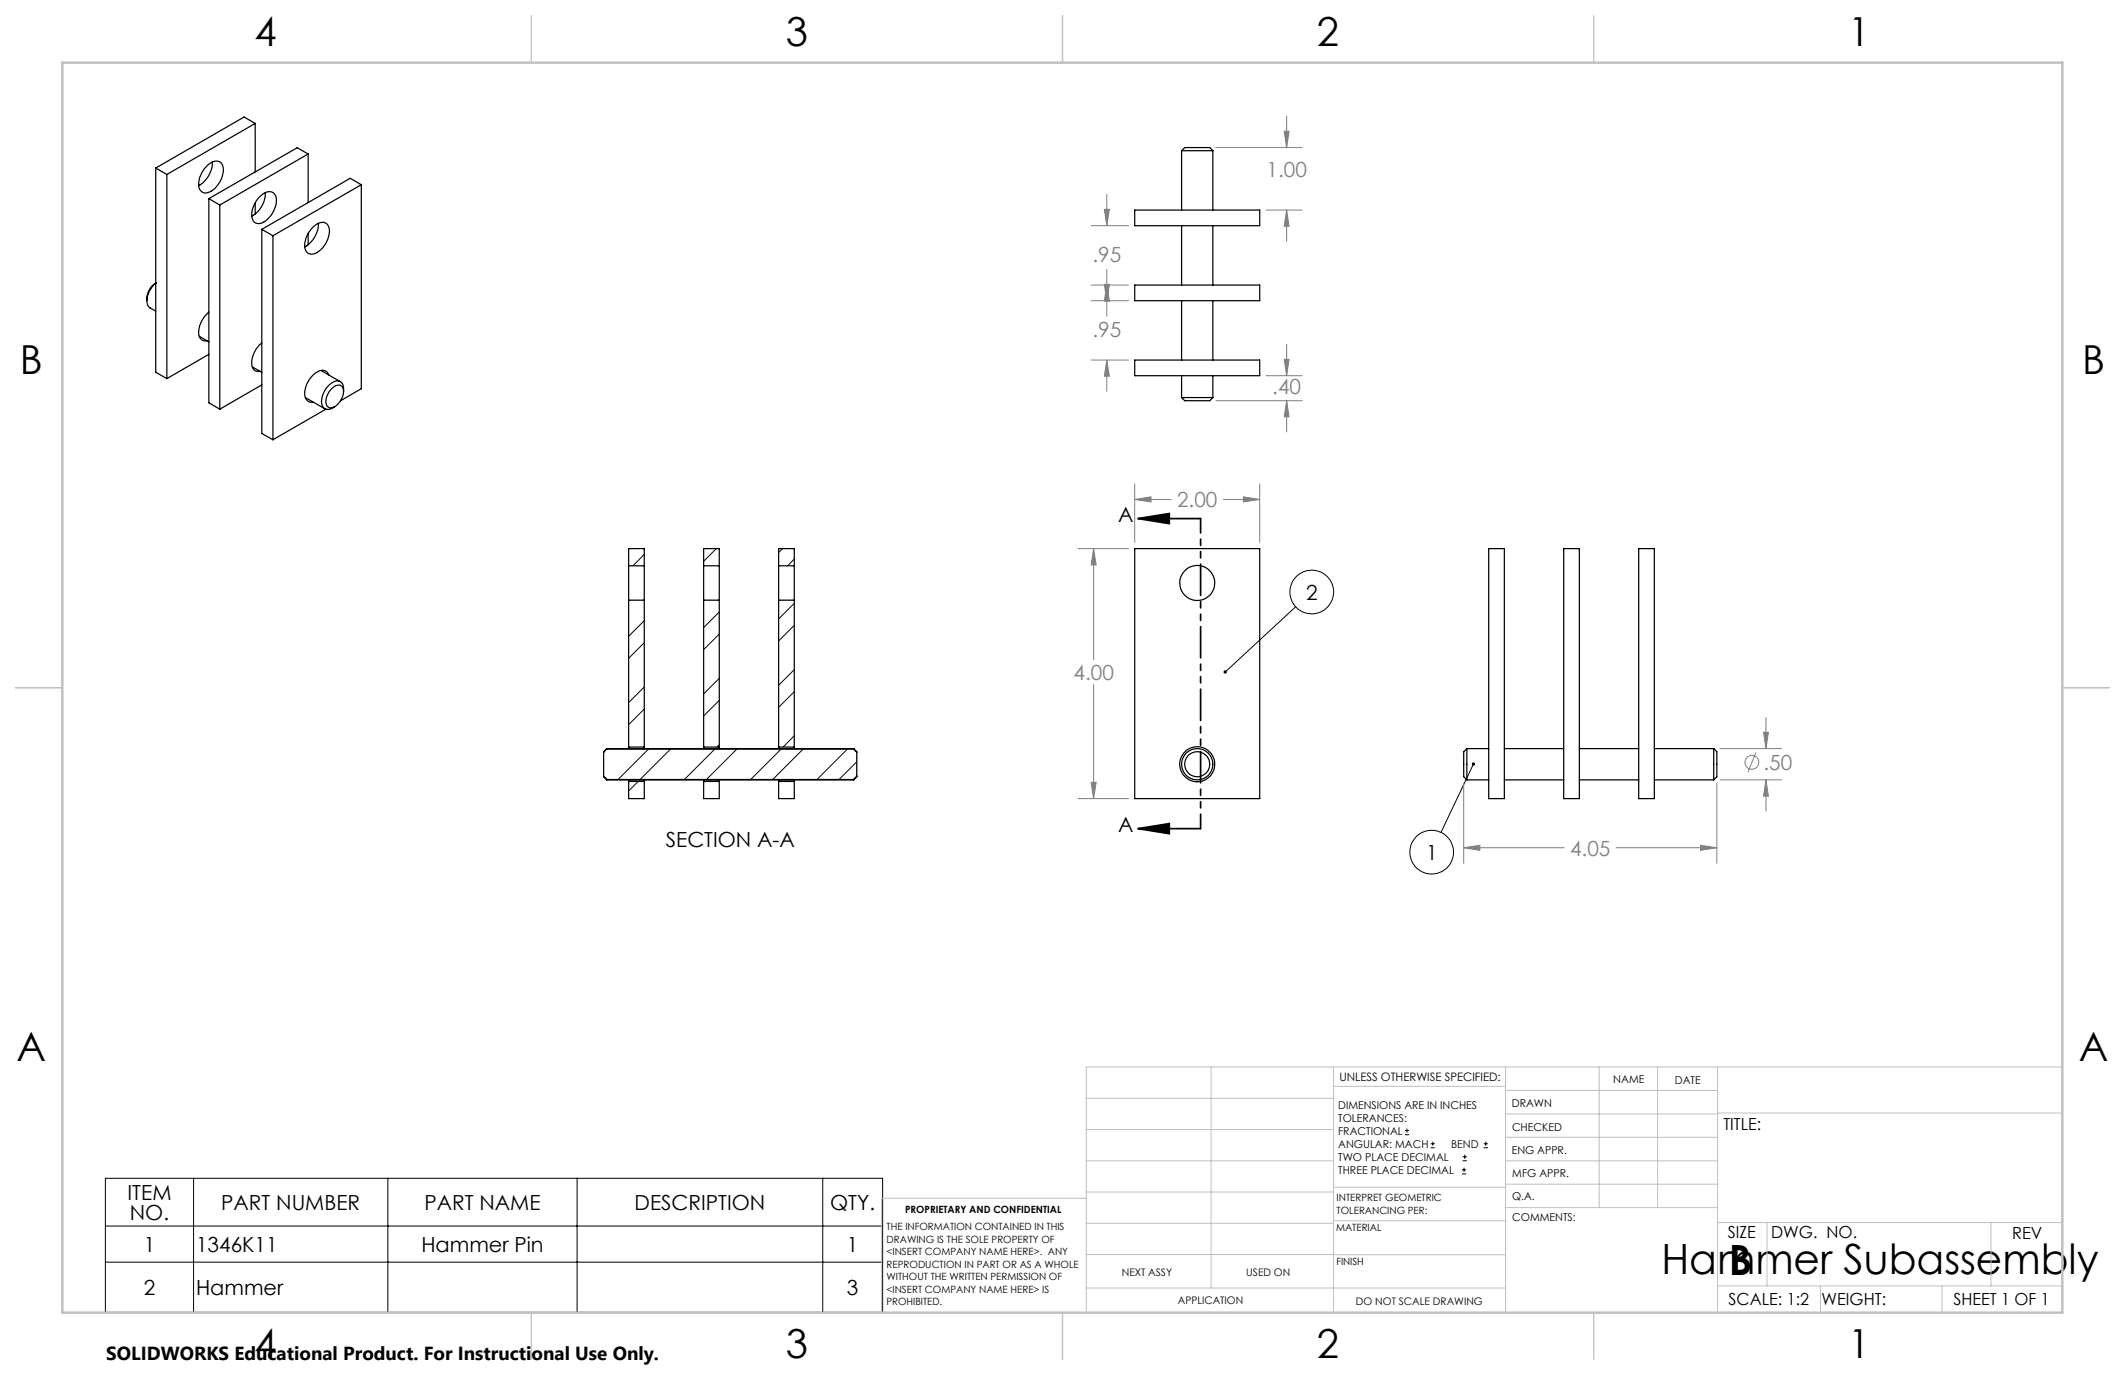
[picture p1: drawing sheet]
<svg xmlns="http://www.w3.org/2000/svg" width="432mm" height="279mm" viewBox="0 0 432 279" stroke-linecap="round" stroke-linejoin="round" font-family="sans-serif">
<g fill="none" stroke="#808080" stroke-width=".2">
<path d="M224.9 39.5v6.4M247.1 30h17.5M260.9 26.7h1l-.5 3.3zM261.4 23.6v6.4M221.7 45.9h7.6M221.7 57.9h7.6M224.4 57.8h1l-.5 3.3zM224.4 42.5h1l-.5 3.4zM224.9 54.8v9.5M224.9 57.9l.5 3.3h-1zM257.2 42.7h7.4M261.4 42.7v6.3"/>
<path d="M261.4 42.7l.5 3.3h-1zM221.7 61.1h7.6M221.7 73.2h7.6M224.9 73.2v6.3M224.9 73.2l.5 3.2h-1zM257.2 76.3h7.4M260.9 73h1l-.5 3.3zM261.4 70v6.3M230.6 98.3v11.9M247.1 81.4h17.5M256 98.3v11.9M261.4 81.4v6.4"/>
<path d="M261.4 81.4l.5 3.3h-1zM219 111.5h10.3M222.2 111.5v22.5M222.2 111.5l.5 3.3h-1zM230.6 101.5h7.4M230.6 101.5l3.3-.5v1zM248.6 101.5h7.4M252.7 101l3.3 .5-3.3 .5zM222.2 139.1v23.2M221.7 159h1l-.5 3.3zM297.4 159.1v16.3M348.9 159.1v16.3"/>
<path d="M349.5 152.1h12.5M349.5 158.5h12.5M356.8 152.9l-1.6 4M358.4 148.8h.9l-.5 3.3zM358.8 158.5l.5 3.3h-.9zM358.8 145.8v6.3M358.8 158.5v6.3M219 162.3h10.3M297.4 172.3h20.5M297.4 172.3l3.3-.5v1zM328.4 172.3h20.5M345.5 171.8l3.4 .5-3.4 .5z"/>
<circle cx="356" cy="154.9" r="1.41"/>
</g>
<g fill="none" stroke="#000" stroke-width=".2">
<path d="M263.3 123.3l-14.3 13.3M299.4 155.3l-6.6 13.9M21.4 239.4h158v27.3h-158zM39.3 239.4v27.3M78.8 239.4v27.3M117.3 239.4v27.3M167.2 239.4v27.3M285.5 230.6h.8M285.5 229.7h.8M285.9 229.3v.9M290.7 233.2h.8M290.7 232.4h.8"/>
<path d="M291.1 232v.8M297.1 238.5h.8M297.1 237.7h.8M297.2 235.9h.9M297.2 235.1h.9M297.5 237.3v.8M297.6 234.6v.9M301.5 233.2h.8M301.5 232.4h.8M301.9 232v.8M21.4 249.1h158M21.4 256.5h158"/>
<circle cx="266.5" cy="120.3" r="4.4"/>
<circle cx="290.9" cy="173.2" r="4.4"/>
</g>
<path d="M231.2 105.4l6.4-1v2zM231.2 105.4h12.7M231.2 168.4l6.4-1v2zM231.2 168.4h12.7" fill="none" stroke="#000" stroke-width=".35"/>
<path d="M244 105.4v63" fill="none" stroke="#000" stroke-width=".35" stroke-dasharray="6.3 1.3 1.3 1.3 1.3 1.3" stroke-dashoffset="3.4"/>
<g fill="none" stroke="#c0c0c0" stroke-width=".2">
<path d="M246.1 216.8v44.9M271 216.8v49.9M305.9 216.8v49.9M324.9 216.8v28.6M336.8 216.8v28.6M349 216.8v49.9M419.1 216.8h-198.4v49.9M220.7 235.9h50.3M220.7 229.5h50.3M220.7 223.2h50.3M271 220.7h34.9M305.9 231.1h43.1"/>
<path d="M305.9 226.3h43.1M305.9 221.6h43.1M305.9 235.9h43.1M349 226.2h70.1M220.7 248.6h50.3M220.7 242.2h50.3M220.7 254.9h50.3M220.7 243.5h-41.6v23.2M271 255h34.9M271 248.1h35M271 241.2h35M305.9 240.6h43.1"/>
<path d="M306 245.4h43M349 248.4h70.1M359.1 248.4v12.9M404.6 248.4v12.9M220.7 261.7h85.2M349 261.3h70.1M369.9 261.3v5.4M394.6 261.3v5.4"/>
</g>
<path d="M108 3.2v9.5M215.9 3.2v9.5M323.8 3.2v9.5M3.1 139.7h9.6M419.1 139.7h9.5M108 266.7v9.6M215.9 266.7v9.6M323.8 266.7v9.6" fill="none" stroke="#c0c0c0" stroke-width=".25"/>
<path d="M12.7 12.7h406.4v254h-406.4z" fill="none" stroke="#c0c0c0" stroke-width=".5"/>
<g fill="#000">
<path d="M231.2 105.4l6.4-1v2zM231.2 168.4l6.4-1v2z"/>
<path d="M248.8 136.2l-.2 .3 .1 .3 .3-.2-.3 .2a.35 .35 0 0 0 .5 0 .35 .35 0 0 0 0-.5 .35 .35 0 0 0-.4-.1zM299.2 155a.34 .34 0 0 0 0 .5 .34 .34 0 0 0 .5-.1 .34 .34 0 0 0-.2-.5l-.1 .4 .1-.4z"/>
</g>
<path d="M222.2 111.5l.5 3.3h-1zM221.7 159h1l-.5 3.3zM230.6 101.5l3.3-.5v1zM252.7 101l3.3 .5-3.3 .5zM224.4 57.8h1l-.5 3.3zM224.9 73.2l.5 3.2h-1zM261.4 81.4l.5 3.3h-1zM260.9 73h1l-.5 3.3zM260.9 26.7h1l-.5 3.3zM261.4 42.7l.5 3.3h-1zM224.4 42.5h1l-.5 3.4zM224.9 57.9l.5 3.3h-1zM297.4 172.3l3.3-.5v1zM345.5 171.8l3.4 .5-3.4 .5zM358.4 148.8h.9l-.5 3.3zM358.8 158.5l.5 3.3h-.9z" fill="#808080"/>
<g fill="none" stroke="#000" stroke-width=".25">
<path d="M31.6 34.1l2.3 1.4M31.6 34.1v41.5l2.3 1.3M33.9 35.5v41.4M41.9 33.8a2.12 2.12 0 0 1 3.1-.6 4.2 4.2 0 0 1-1 4.7 2.57 2.57 0 0 1-2.9 1.2l-.2-.2a3.2 3.2 0 0 1 .1-3.8zM43.1 32.9a5.4 5.4 0 0 1-2.7 4.8M51.9 25.1l-2.3-1.3-18 10.3M51.9 25.1l-18 10.4M51.9 25.1v9.8M53.9 39.2a5.3 5.3 0 0 1-2.7 4.7M62.6 31.3l-2.2-1.3-18 10.4M62.6 31.3l-17.9 10.4M62.6 31.3v9.9"/>
<path d="M73.4 37.5v41.5l-4.2 2.4M73.4 37.5l-17.9 10.4M73.4 37.5l-2.2-1.3-18 10.4M240.1 30.6h6.4M240.1 30.6l.6-.6h5.1l.7 .6M240.1 30.6v12.1M246.5 30.6v12.1M31.6 57.5h.1M31.6 57.5a4.5 4.5 0 0 0-1.6 4.5l.4 .5 1.2 .7M31.6 57.5a4 4 0 0 0-1.8 3.6M42.4 40.4l2.3 1.3M42.4 40.4v41.4l2.3 1.3"/>
<path d="M44.7 41.7v41.4M51.9 41.2v2.3M52.7 40a2.11 2.11 0 0 1 3.1-.6 4 4 0 0 1-.7 4.3 3 3 0 0 1-3.2 1.6 2.47 2.47 0 0 1-.5-3l.6-1.4zM53.2 46.6l2.3 1.3M53.2 46.6v41.5l2.3 1.3M55.5 47.9v41.5M62.6 47.4v2.3M63.5 46.2a2.29 2.29 0 0 1 2.8-.8 2.67 2.67 0 0 1 .3 3.1 4.5 4.5 0 0 1-3.3 3.1 1.63 1.63 0 0 1-1.4-2.1l.4-1.5zM64.7 45.4a5.5 5.5 0 0 1-2.8 4.8M230.6 42.7h25.4v3.2h-25.4zM230.6 57.9h25.4v3.2h-25.4zM240.1 45.9v12"/>
<path d="M246.5 45.9v12M40.5 68.3l1.9 1.2M42.4 63.4a5.3 5.3 0 0 0-1.9 5l.2 .3a1.27 1.27 0 0 0 1.4 .6M42.4 72l-8.5 4.9M51.3 74.5l1.9 1.2M53.2 69.7a4.9 4.9 0 0 0-1.8 5.2 1.29 1.29 0 0 0 1.5 .6M53.2 78.2l-8.5 4.9M65.2 75.3l3.9 2.2M66.8 76.2a1.5 1.5 0 0 0-2.6-.5 5.1 5.1 0 0 0-2.1 5.1l.1 .3a1.22 1.22 0 0 0 1.4 .6M67.3 79.1a1.52 1.52 0 0 1 2.3-.5 3.4 3.4 0 0 1-2.3 4.3 1.24 1.24 0 0 1-1-1.9l.5-1.2zM69.8 79.5v-.5a1.39 1.39 0 0 0-.7-1.5 1.39 1.39 0 0 0-1.6 .3 4.5 4.5 0 0 0-2 4.7 1.37 1.37 0 0 0 2.1 .4l.4-.3M230.6 73.2h25.4v3.1h-25.4z"/>
<path d="M240.1 61.1v12.1M240.1 76.3v4.5M246.5 61.1v12.1M246.5 76.3v4.5M62.1 80.8l3.9 2.2M66.2 83.1l-10.7 6.3M240.1 80.8h6.4M240.1 80.8l.6 .6h5.1l.7-.6M127.7 115v7M127.7 115v-3.5h3.2v3.5M127.7 115h3.2M130.9 115v7"/>
<path d="M143 115v7M143 115v-3.5h3.2v3.5M143 115h3.2M146.2 115v7M158.2 115v7M158.2 115v-3.5h3.2v3.5M158.2 115h3.2M161.4 115v7M230.6 111.5h25.4v50.8h-25.4zM302.5 111.5h3.2v50.8h-3.2zM317.7 111.5h3.2v50.8h-3.2zM333 111.5h3.2v50.8h-3.2z"/>
<path d="M127.7 122h3.2M127.7 122v29.8M130.9 122v29.8M143 122v29.8M143 122h3.2M146.2 122v29.8M158.2 122h3.2M158.2 122v29.8M161.4 122v29.8M122.7 157.7l.6 .8M122.7 157.7l.6 .7M122.7 152.9v4.8"/>
<path d="M123.3 152.1v.1M123.3 152.1l-.6 .8M123.3 152.1h50.2M123.3 158.5h50.2M123.3 158.4h50.2M123.3 152.2l-.6 .7M123.3 152.2h50.2M123.3 158.4v.1M127.7 158.5v.3M127.7 151.8v.3M127.7 158.8v3.5h3.2v-3.5M127.7 158.8h3.2"/>
<path d="M127.7 151.8h3.2M130.9 158.5v.3M130.9 151.8v.3M143 158.5v.3M143 151.8v.3M143 158.8v3.5h3.2v-3.5M143 158.8h3.2M143 151.8h3.2M146.2 158.5v.3M146.2 151.8v.3M158.2 158.5v.3M158.2 151.8v.3"/>
<path d="M158.2 158.8v3.5h3.2v-3.5M158.2 158.8h3.2M158.2 151.8h3.2M161.4 158.5v.3M161.4 151.8v.3M173.5 158.4v.1M173.5 152.1l.6 .8M173.5 152.2l.6 .7M173.5 152.1v.1M174.1 157.7l-.6 .8M174.1 152.9v4.8M174.1 157.7l-.6 .7"/>
<path d="M298.1 152.1v6.4M298.1 152.1l-.7 .7v5l.7 .7M298.1 152.1h4.4M298.1 158.5h4.4M305.7 152.1h12M305.7 158.5h12M320.9 152.1h12.1M320.9 158.5h12.1M336.2 152.1h12M336.2 158.5h12M348.2 152.1v6.4M348.2 152.1l.7 .7v5l-.7 .7"/>
<circle cx="243.3" cy="118.5" r="3.5"/>
<circle cx="243.3" cy="155.3" r="2.55"/>
<circle cx="243.3" cy="155.3" r="3.2"/>
<circle cx="243.3" cy="155.3" r="3.5"/>
</g>
<g fill="none" stroke="#000" stroke-width=".2">
<path d="M130.9 112.6l-2.3 2.4M145.6 111.5l-2.6 2.6M159 111.5l-.8 .8M161.4 113.6l-1.3 1.4M130.9 139.6l-3.2 3.2M130.9 126.1l-3.2 3.2M130.9 130.6l-3.2 3.2M146.2 137.8l-3.2 3.2M146.2 124.4l-3.2 3.1M146.2 128.8l-3.2 3.2M161.4 122.6l-3.2 3.2M161.4 127.1l-3.2 3.1"/>
<path d="M161.4 136.1l-3.2 3.1M129.7 158.8l-2 1.9M130.9 144.1l-3.2 3.1M131.8 152.2l-6.2 6.2M136.3 152.2l-6.2 6.2M143.2 158.8l-.2 .2M145.3 152.2l-6.2 6.2M146.2 151.3l-.5 .5M146.2 142.3l-3.2 3.2M149.8 152.2l-6.3 6.2M158.8 152.2l-6.3 6.2M161.4 140.5l-3.2 3.2"/>
<path d="M161.4 149.5l-2.3 2.3M163.2 152.2l-6.2 6.2M172.2 152.2l-6.2 6.2M174.1 154.8l-3.6 3.6"/>
</g>
<g font-size="8.5">
<text x="337.6" y="258.9">Hammer Subassembly</text>
<text x="351.3" y="259">B</text>
</g>
<g font-size="8.1">
<text x="51.7" y="9.3">4</text>
<text x="159.7" y="9.3">3</text>
<text x="267.6" y="9.3">2</text>
<text x="375.6" y="9.3">1</text>
<text x="4" y="76">B</text>
<text x="423.1" y="76">B</text>
<text x="3.3" y="215.7">A</text>
<text x="422.4" y="215.7">A</text>
<text x="51.7" y="276">4</text>
<text x="159.7" y="276">3</text>
<text x="267.6" y="276">2</text>
<text x="375.6" y="276">1</text>
</g>
<g font-size="4.2" fill="#808080">
<text x="257.4" y="35.9">1.00</text>
<text x="222" y="53.3">.95</text>
<text x="222" y="68.4">.95</text>
<text x="258.5" y="80.1">.40</text>
<text x="239.2" y="103.1">2.00</text>
<text x="218.1" y="138.1">4.00</text>
<text x="358.3" y="156.4">.50</text>
<text x="319" y="173.9">4.05</text>
</g>
<g font-size="4.2">
<text x="227.2" y="106.1">A</text>
<text x="265.4" y="121.8">2</text>
<text x="135.3" y="172.2">SECTION A-A</text>
<text x="227.2" y="169.1">A</text>
<text x="289.8" y="174.7">1</text>
<text x="25.9" y="243.8">ITEM</text>
<text x="45" y="245.8">PART NUMBER</text>
<text x="86.2" y="245.8">PART NAME</text>
<text x="129" y="245.8">DESCRIPTION</text>
<text x="168.7" y="245.8">QTY.</text>
<text x="26.4" y="247.9">NO.</text>
<text x="29.2" y="254.3">1</text>
<text x="39.8" y="254.3">1346K11</text>
<text x="85.6" y="254.3">Hammer Pin</text>
<text x="172.1" y="254.3">1</text>
<text x="29.2" y="263.1">2</text>
<text x="39.8" y="263.1">Hammer</text>
<text x="172.1" y="263.1">3</text>
</g>
<text font-size="3.8" x="21.6" y="276.3">SOLIDWORKS Educational Product. For Instructional Use Only.</text>
<g font-size="3.4">
<text x="350.2" y="229.5">TITLE:</text>
<text x="351.1" y="251.6">SIZE</text>
<text x="359.9" y="251.6">DWG. NO.</text>
<text x="408.9" y="251.7">REV</text>
<text x="351.2" y="265.2">SCALE: 1:2</text>
<text x="370.1" y="265.3">WEIGHT:</text>
<text x="396.9" y="265.2">SHEET 1 OF 1</text>
</g>
<text font-size="2.4" x="272.2" y="219.7">UNLESS OTHERWISE SPECIFIED:</text>
<g font-size="2.2">
<text x="327.8" y="220.1">NAME</text>
<text x="340.3" y="220.2">DATE</text>
<text x="271.9" y="225.3">DIMENSIONS ARE IN INCHES</text>
<text x="271.9" y="227.9">TOLERANCES:</text>
<text x="307.2" y="224.9">DRAWN</text>
<text x="271.9" y="230.6">FRACTIONAL</text>
<text x="271.9" y="233.2">ANGULAR: MACH</text>
<text x="294.9" y="233.2">BEND</text>
<text x="307.3" y="229.8">CHECKED</text>
<text x="271.9" y="235.9">TWO PLACE DECIMAL</text>
<text x="271.9" y="238.5">THREE PLACE DECIMAL</text>
<text x="307.2" y="234.5">ENG APPR.</text>
<text x="307.3" y="239.2">MFG APPR.</text>
<text x="307.3" y="243.9">Q.A.</text>
<text x="307.3" y="248.1">COMMENTS:</text>
</g>
<g font-size="2.1">
<text x="227.9" y="259.2">NEXT ASSY</text>
<text x="253.3" y="259.2">USED ON</text>
<text x="239.3" y="265">APPLICATION</text>
<text x="275.5" y="265.1">DO NOT SCALE DRAWING</text>
</g>
<g font-size="2">
<text x="271.6" y="244.1">INTERPRET GEOMETRIC</text>
<text x="180.2" y="250">THE INFORMATION CONTAINED IN THIS</text>
<text x="183.9" y="246.4">PROPRIETARY AND CONFIDENTIAL</text>
<text x="271.5" y="250.2">MATERIAL</text>
<text x="271.6" y="246.6">TOLERANCING PER:</text>
<text x="180.2" y="252.5">DRAWING IS THE SOLE PROPERTY OF</text>
<text x="180.2" y="255.1">&lt;INSERT COMPANY NAME HERE&gt;. ANY</text>
<text x="180.2" y="257.6">REPRODUCTION IN PART OR AS A WHOLE</text>
<text x="271.5" y="257">FINISH</text>
<text x="180.2" y="260.1">WITHOUT THE WRITTEN PERMISSION OF</text>
<text x="180.2" y="262.6">&lt;INSERT COMPANY NAME HERE&gt; IS</text>
<text x="180.2" y="265.2">PROHIBITED.</text>
</g>
</svg>
